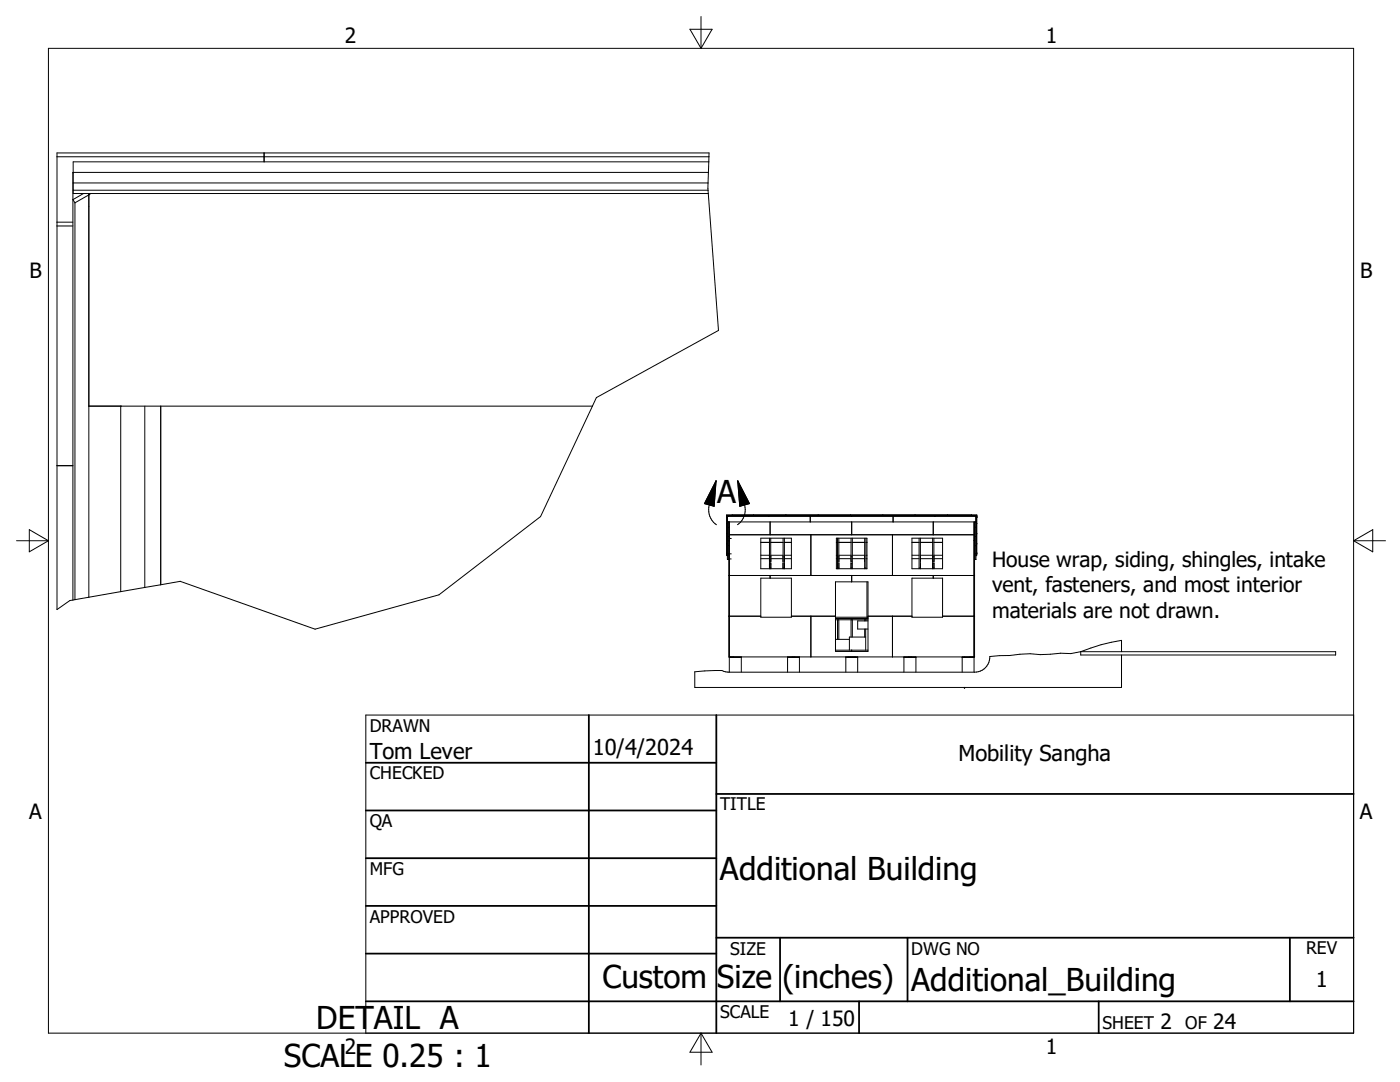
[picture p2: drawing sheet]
<svg xmlns="http://www.w3.org/2000/svg" width="279mm" height="216mm" viewBox="0 0 279 216" stroke-linecap="round" stroke-linejoin="round" font-family="sans-serif">
<g fill="none" stroke="#000" stroke-width=".2">
<path d="M9.7 9.6h260.4v196.6h-260.4zM137.7 5.8h4.4l-2.2 3.8zM139.9 3.3v6.3M11.4 31.3h130.1M14.5 34.5v85.2M14.5 34.5h.1M14.6 36.5h126.7M14.6 38h126.7M14.6 34.4h126.8M16.7 38.6l-2.2 1.2 .5 .7M17.7 38.8h.1M17.7 38.6v80.6"/>
<path d="M17.7 38.9l-2.7 1.6M52.7 30.5v1.8M141.3 36.5v1.5M141.3 38l2.1 27.9-24.4 13.4-.8 1.7M141.4 34.4l-.1 2.1M141.5 32.3l-.1 2.1M141.5 32.3h-126.9v6.3h126.8M141.5 31.3v-.8h-130.1v91.1l2.5-1.8 .6-.1M141.5 31.3v1M11.4 45.1h3.1M11.4 44.3h3.1M15 40.5v79.2"/>
<path d="M11.4 92.9h3.1M17.7 81h100.5M24.1 81h.1M24.1 81v37.1M28.9 81v36.2M32.1 81v35.7M118.2 81l-10.3 22.1-20.3 15.6-24.7 6.8-26.9-9.5-3.9 .7M142.9 95.9l-1.3 4.8a3.6 3.6 0 0 0 1.4 4M142.9 95.9l-.4 5.1-1.9-.5zM147.2 95.9l1.4 4.8a3.6 3.6 0 0 1-1.4 4M147.2 95.9l2.4 4.6-2 .5zM3.3 107.9h6.4"/>
<path d="M5.8 105.7l3.9 2.2-3.9 2.2zM15 119.7h-.5M28.9 117.2l-13.9 2.5M32.1 116.7l-3.2 .5M145 110.4h.1M145 108.5h.1M145 106.5h.1M145 104.4h.1M145 103.2h.1M145.1 110.9h.1M145.1 102.9h.1M145.1 103h49.8"/>
<path d="M145.1 102.9h49.8M145.1 110.7l-.1-7.9h50l-.1 7.9M145.1 103h.1M145.2 103h.1M145.2 103v8.6h.3M145.2 104.1h49.6M145.2 110.8l-.1 .1M145.3 104.1h.1M145.3 110.7h.2M145.3 110.5h.2M145.3 108.9h.2M145.3 107.1h.2"/>
<path d="M145.3 105.2h.2M145.3 104.1v7.5M145.5 104.1v27h49v-27M145.5 114.8h49M145.5 107.9h.1M145.5 104.1v30M145.5 106.7h48.9M145.7 107.4h.1M145.7 110.5h.1M145.7 111.5h.1M146.1 102.8h.1M150.4 102.8h.1"/>
<path d="M151.8 115.4h6.1v7.8h-6.1zM151.8 110.8h1.8M151.8 111.5h1.8M151.8 108.2h1.8M151.8 107.4h6.1v6.1h-6.1zM153.4 102.8v.2M153.6 111h.1M153.6 112h.1M153.6 112.5h.1M153.6 107.4v6.1M153.6 113.4h.2M153.7 104.1v2.6"/>
<path d="M153.7 114.8v.6M153.8 111h.1M153.8 112h.1M153.8 107.4v6.1M153.8 112.5h.1M153.8 110.8h2.5M153.8 108.2h2.5M153.8 111.5h2.5M156.3 111h.1M156.3 112h.1M156.3 112.5h.1M156.3 107.4v6.1"/>
<path d="M156.3 113.4h.2M156.5 111h.1M156.5 112h.1M156.5 112.5h.1M156.5 107.4l.1 6.1M156.5 110.8h1.4M156.5 108.2h1.4M156.6 111.5h1.3M156.8 102.8h.1M161.7 103v1.1M161.8 106.7v8.1M163.3 102.8h.1"/>
<path d="M166.7 116.1h6.5v13.9h-6.5zM166.9 107.4h6.1v6.1h-6.1zM166.9 110.8h.2M166.9 111.5h.2M166.9 108.2h.2M167.1 111h.1M167.1 112h.1M167.1 112.5h.1M167.1 107.4v6.1M167.1 113.4h.3M167.4 107.4v6.1M167.4 111v1"/>
<path d="M167.4 112.5v1M167.4 110.8h2.4M167.4 108.2h2.4M167.4 111.5h2.4M169.7 102.8h.1M169.8 111h.1M169.8 112h.1M169.8 112.5h.1M169.8 107.4v6.1M169.8 113.4h.3M170 102.8v.2M170 104.1v2.6"/>
<path d="M170 114.8v1.3M170.1 107.4v6.1M170.1 110.8h2.5M170.1 111.5h2.4M170.1 108.2h2.5M172.6 107.4v6.1M172.6 111v1M172.6 113.4h.2M172.8 107.4v6.1M172.8 110.8h.2M172.8 111.5h.2M172.8 108.2h.2"/>
<path d="M173 116.1v7.1M176.2 102.8h.1M178.1 106.7v8.1M178.2 103v1.1M182 115.4h6.1v7.8h-6.1zM182 110.8h1.4M182 111.5h1.4M182 108.2h1.4M182 107.4h6.1v6.1h-6.1zM182.6 102.8h.1M183.4 107.4v6.1M183.4 113.4h.3"/>
<path d="M183.7 111h.1M183.7 112h.1M183.7 112.5h.1M183.7 107.4v6.1M183.7 110.8h2.4M183.7 108.2h2.4M183.7 111.5h2.4M186.1 111h.1M186.1 112h.1M186.1 112.5h.1M186.1 107.4v6.1M186.1 113.4h.3"/>
<path d="M186.3 104.1v2.6M186.3 114.8v.6M186.4 111h.1M186.4 112h.1M186.4 112.5h.1M186.4 107.4v6.1M186.4 110.8h1.7M186.4 108.2h1.7M186.4 111.5h1.7M186.6 102.8v.2M189 102.8h.1M193.9 102.8h.1"/>
<path d="M194.4 104.1v30M194.4 107.9h.1M194.5 110.7h.1M194.5 110.5h.1M194.5 108.9h.1M194.5 107.1h.1M194.5 105.2h.1M194.6 104.1h.1M194.6 104.1v7.5M194.8 103h.1M194.8 103v8.6h-.3M194.8 110.8v.1"/>
<path d="M194.8 103v7.9M194.8 110.9h.1M194.9 103.2h.1M194.9 103.2v-.4h-49.8v8.1M194.9 110.4h.1M194.9 108.5h.1M194.9 106.5h.1M194.9 104.4h.1M270.1 107.9h6.4M270.1 107.9l3.9-2.2v4.4zM145.5 123h6.3M145.5 131.1h2.4v3"/>
<path d="M145.8 131.1h.1M146.4 131.1h.1M157.2 134.1v-3h2.3v3M157.9 123h8.8M158.1 131.1h.1M158.7 131.1h.1M161.8 123v8.1M166.7 129.7h6.5M166.7 123.7h6.5M166.7 123.4h6.5M166.7 123.2h6.5M166.7 127.6h2.8"/>
<path d="M167.1 123.7v3.9M167.4 123.7v3.9M168.8 134.1v-3h2.4v3M169.3 131.1h.1M169.8 123.7v3.4M169.8 131.1h.1M170 129.7v.3M170.1 123.7v3.4M170.1 131.1h.1M170.7 131.1h.1M172.6 123.7v.2M172.6 125.5v1.6"/>
<path d="M172.8 127.1h-3.3v2.6M172.8 125.5v4.2M172.8 123.7v.2M173.2 123.9h-2v1.6h2M173.2 123h8.8M178.1 123v8.1M180.4 134.1v-3h2.4v3M181.3 131.1h.1M181.9 131.1h.1M188.1 123h6.4M192.5 137.2v.1v-.1M192.5 131.1h.1"/>
<path d="M193.6 131.1h.1M194.1 131.1h.1M194.4 131.1h-2.4v3M215.7 130h50.9v.7h-50.9zM215.7 130l-2 .4-2-.1-4.1 .3-2-.2-8.1 .6a3 3 0 0 1-3 3.1h-49l-1.4-.3-3.4 .1-2 .1v3.2h85.1v-6.5M215.7 130a35.1 35.1 0 0 1 8.1-2.2v2.2M270.1 142.7h-197.1v63.5M139.9 206.2v6.3M139.9 206.2l2.2 3.8h-4.4z"/>
</g>
<g fill="none" stroke="#000" stroke-width=".36">
<path d="M73 152.2h70M117.5 142.7v63.5M143 158.4h127.1M143 142.7v63.5M73 161.7h70M73 171.2h70M73 180.8h70M73 190.3h70M73 199.8h197.1M143 187.1h127.1M155.7 187.1v12.7M171.4 199.8v6.4"/>
<path d="M181.1 187.1v12.7M219.3 199.8v6.4M257.4 187.1v12.7"/>
</g>
<path d="M142.9 95.9l-.4 5.1-1.9-.5zM147.2 95.9l2.4 4.6-2 .5z" fill="#000" stroke="#000" stroke-width=".2"/>
<g font-size="6.3">
<text x="143.1" y="100.4">A</text>
<text x="143.7" y="175.6">Additional Building</text>
<text x="120.2" y="197.1">Custom Size (inches)</text>
<text x="181.9" y="197.7">Additional_Building</text>
<text x="63.1" y="205.4">DETAIL A</text>
<text x="56.6" y="212.9">SCALE 0.25 : 1</text>
</g>
<g font-size="4.4">
<text x="73.8" y="151.4">Tom Lever</text>
<text x="118.3" y="150.7">10/4/2024</text>
<text x="191.3" y="151.8">Mobility Sangha</text>
<text x="262.6" y="196.9">1</text>
</g>
<g font-size="4.2">
<text x="68.8" y="8.6">2</text>
<text x="208.7" y="8.6">1</text>
<text x="5.9" y="55.5">B</text>
<text x="271.4" y="55.5">B</text>
<text x="198" y="113.2">House wrap, siding, shingles, intake</text>
<text x="198" y="118.2">vent, fasteners, and most interior</text>
<text x="198" y="123.2">materials are not drawn.</text>
<text x="5.8" y="163.4">A</text>
<text x="271.4" y="163.4">A</text>
<text x="157.3" y="204.7">1 / 150</text>
<text x="231.6" y="205.3">2</text>
<text x="242.1" y="205.3">24</text>
<text x="68.8" y="210.2">2</text>
<text x="208.7" y="210.2">1</text>
</g>
<g font-size="3.5">
<text x="73.8" y="146">DRAWN</text>
<text x="73.8" y="155.5">CHECKED</text>
<text x="143.7" y="161.7">TITLE</text>
<text x="73.8" y="165.1">QA</text>
<text x="73.8" y="174.6">MFG</text>
<text x="73.8" y="184.1">APPROVED</text>
<text x="145.7" y="190.5">SIZE</text>
<text x="181.9" y="190.5">DWG NO</text>
<text x="260.6" y="190.4">REV</text>
<text x="143.7" y="203.1">SCALE</text>
<text x="220" y="205.3">SHEET</text>
<text x="236.5" y="205.3">OF</text>
</g>
</svg>
